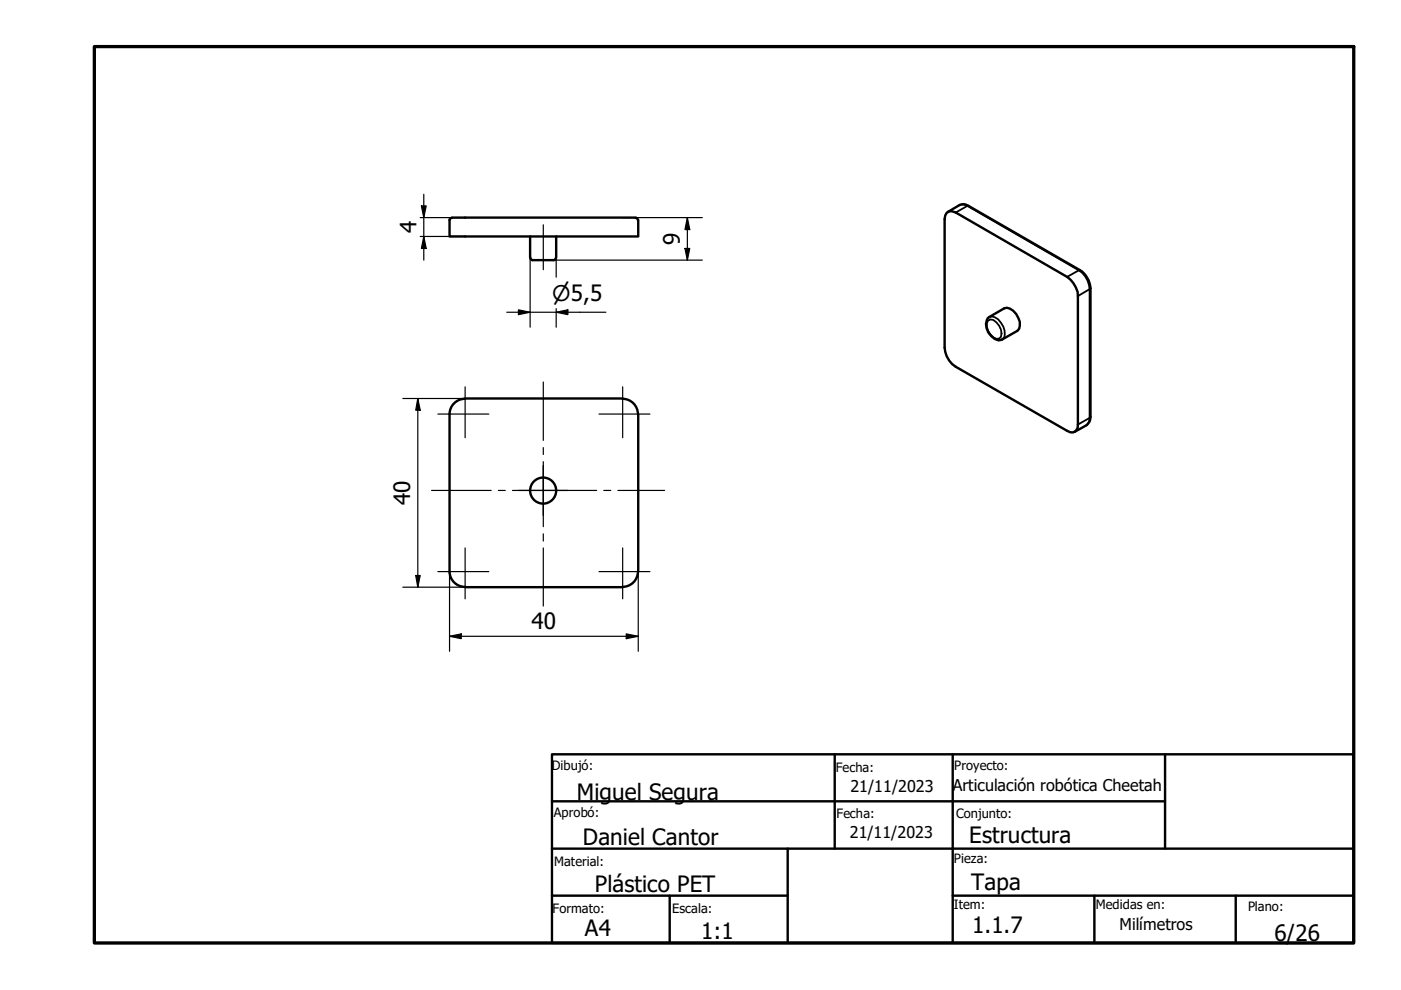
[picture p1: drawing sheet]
<svg xmlns="http://www.w3.org/2000/svg" width="297mm" height="210mm" viewBox="0 0 297 210" stroke-linecap="round" stroke-linejoin="round" font-family="sans-serif">
<!-- layer: Visible (ISO) -->
<g fill="none" stroke="#000" stroke-width=".51">
<path d="M95.3 46.6v3.5h40v-3.5M95.8 46.2l-.4 .2-.1 .3M95.8 46.1h39M112.4 50.1v4.5M112.5 54.7l.2 .4 .2 .1M117.9 54.7l-.3 .4-.2 .1h-4.5M117.9 50.1v4.5M134.8 46.2l.4 .2 .1 .3M200.7 45.1l.5-.3h.7l.7 .3 23.7 13.6a5.4 5.4 0 0 1 2.2 4.1v27.2a1.39 1.39 0 0 1-.6 1.5 1.39 1.39 0 0 1-1.6-.2l-23.7-13.5a5.2 5.2 0 0 1-2.3-4.1v-27.2l.1-.8zM201 44.9l2.5-1.4a1.77 1.77 0 0 1 1.9 .2l23.5 13.5a5.1 5.1 0 0 1 2.3 3.9v27.3a1.99 1.99 0 0 1-.8 1.7l-2.5 1.4M209.4 67.5l3.5-2.1a2.3 2.3 0 0 1 2.6 1.2 3.2 3.2 0 0 1 .6 3.1l-.4 .4-3.2 1.9a1.71 1.71 0 0 1-2.3-.7 3.2 3.2 0 0 1-.8-3.8zM95.3 87.8v33.4a3.3 3.3 0 0 0 3.3 3.2"/>
<path d="M98.6 84.6a3.3 3.3 0 0 0-3.3 3.2M98.6 84.5h33.4M132 84.6a3.3 3.3 0 0 1 3.3 3.2M135.3 87.8v33.4M98.6 124.5h33.4M135.3 121.2a3.3 3.3 0 0 1-3.3 3.2"/>
<circle cx="115.2" cy="104" r="2.76"/>
</g>
<!-- layer: Visible fina (ISO) -->
<g fill="none" stroke="#000" stroke-width=".38">
<path d="M203.5 43.5l1-.1 .6 .3M205.1 43.7h.3M205.1 43.7l23.6 13.6M205.1 43.7l-2.5 1.4M228.7 57.3a5 5 0 0 1 2.3 4l-2.5 1.5M228.7 57.3l-2.4 1.4M228.9 57.2l-.2 .1M209.5 68l.5-.3a3 3 0 0 1 2.2 3.7l-.4 .4a2.29 2.29 0 0 1-2.3-1.7l-.3-.8v-.8zM209.7 67.2a2.19 2.19 0 0 1 2.5 1.2 3.5 3.5 0 0 1 .7 3.1l-.4 .5M231.2 61.1l-.2 .2v27.3M231 88.6l-.1 .7-.5 .8M231 88.6l-2.5 1.4"/>
<path d="M231.2 88.4l-.2 .2"/>
</g>
<!-- layer: Borde (ISO) -->
<path d="M20 9.9h267v190h-267z" fill="none" stroke="#000" stroke-width=".7"/>
<path d="M117 159.9h170v40h-170zM177 159.9v20M202 159.9v40M247 159.9v20M117 169.9h130M117 179.9h170M167 179.9v20M117 189.9h50M142 189.9v10M202 189.9h85M232 189.9v10M262 189.9v10" fill="none" stroke="#000" stroke-width=".51"/>
<!-- layer: Marca de centro (ISO) -->
<g fill="none" stroke="#000" stroke-width=".25">
<path d="M92.8 87.8h10.8M98.6 82v10.8M115.2 97.9v6.1v-5.3M115.2 81v12.4M115.2 94.9v1.5M127 87.8h10.8M132 82v10.8M91.5 104h12.6M98.6 116.2v10.8M105.7 104h1.4M108.6 104h6.6h-5.3M115.2 109.3v-5.3v7.7"/>
<path d="M115.2 113.2v1.5M115.2 116.2v12.3M120.4 104h-5.2h11.3M128 104h1.5M131 104h9.9M132 116.2v10.8M92.8 121.2h10.8M127 121.2h10.8"/>
</g>
<!-- layer: Cota (ISO) -->
<g fill="none" stroke="#000" stroke-width=".25">
<path d="M89.1 50.1h9.5M89.1 46.1h9.5M89.3 43.7h1.1l-.5 2.4zM89.9 50.1l.5 2.6h-1.1zM89.9 41.2v14M112.4 54.6v14.8M117.4 55.2h31.5M117.9 54.6v4.2M132 46.1h16.9M145.2 52.7h1l-.5 2.5zM145.7 46.1l.5 2.6h-1zM145.7 46.1v9.1"/>
<path d="M107.4 66.2h21.1M109.9 65.7l2.5 .5-2.5 .5zM117.9 66.2l2.5-.5v1zM117.9 65.4v4M85.4 84.5h13.1M88.6 84.5l.5 2.5h-1zM88.6 84.5v40M85.4 124.5h13.1M88.1 122h1l-.5 2.5zM95.3 134.9l2.5-.5v1zM95.3 134.9h40M95.3 121.3v16.8"/>
<path d="M132.8 134.4l2.5 .5-2.5 .5zM135.3 121.3v16.8"/>
</g>
<g fill="#000">
<path d="M89.3 43.7h1.1l-.5 2.4z" fill-rule="evenodd"/>
<path d="M89.9 50.1l.5 2.6h-1.1z" fill-rule="evenodd"/>
<path d="M145.2 52.7h1l-.5 2.5z" fill-rule="evenodd"/>
<path d="M145.7 46.1l.5 2.6h-1z" fill-rule="evenodd"/>
<path d="M109.9 65.7l2.5 .5-2.5 .5z" fill-rule="evenodd"/>
<path d="M117.9 66.2l2.5-.5v1z" fill-rule="evenodd"/>
<path d="M88.6 84.5l.5 2.5h-1z" fill-rule="evenodd"/>
<path d="M88.1 122h1l-.5 2.5z" fill-rule="evenodd"/>
<path d="M95.3 134.9l2.5-.5v1z" fill-rule="evenodd"/>
<path d="M132.8 134.4l2.5 .5-2.5 .5z" fill-rule="evenodd"/>
</g>
<!-- layer: Eje (ISO) -->
<path d="M115.2 47.7v9.5" fill="none" stroke="#000" stroke-width=".25"/>
<g font-size="4.8">
<text x="88.3" y="49.5" transform="rotate(-90 88.3 49.5)">4</text>
<text x="144.1" y="52" transform="rotate(-90 144.1 52)">9</text>
<text x="87" y="107.1" transform="rotate(-90 87 107.1)">40</text>
<text x="112.7" y="133.3">40</text>
<text x="122.3" y="169.5">Miguel Segura</text>
<text x="123.6" y="179.1">Daniel Cantor</text>
<text x="205.5" y="178.7">Estructura</text>
<text x="126.1" y="189.2">Plástico PET</text>
<text x="205.9" y="188.7">Tapa</text>
<text x="206.1" y="197.9">1.1.7</text>
<text x="124" y="198.5">A4</text>
<text x="148.7" y="199.1">1:1</text>
<text x="270.2" y="199.5">6/26</text>
</g>
<text font-size="4.6" x="117.1" y="63.8">⌀5,5</text>
<g font-size="3.4">
<text x="180.3" y="167.9">21/11/2023</text>
<text x="202" y="167.7">Articulación robótica Cheetah</text>
<text x="180.1" y="177.6">21/11/2023</text>
<text x="237.4" y="197.1">Milímetros</text>
</g>
<g font-size="2.7">
<text x="117" y="163.4">Dibujó:</text>
<text x="177.2" y="163.6">Fecha:</text>
<text x="202.3" y="163.3">Proyecto:</text>
<text x="117.4" y="173.3">Aprobó:</text>
<text x="177.4" y="173.5">Fecha:</text>
<text x="202.7" y="173.5">Conjunto:</text>
<text x="117.5" y="183.6">Material:</text>
<text x="202.2" y="183">Pieza:</text>
<text x="117.2" y="193.6">Formato:</text>
<text x="142.5" y="193.6">Escala:</text>
<text x="202.2" y="192.6">Item:</text>
<text x="232.3" y="192.7">Medidas en:</text>
<text x="264.6" y="193.1">Plano:</text>
</g>
</svg>
